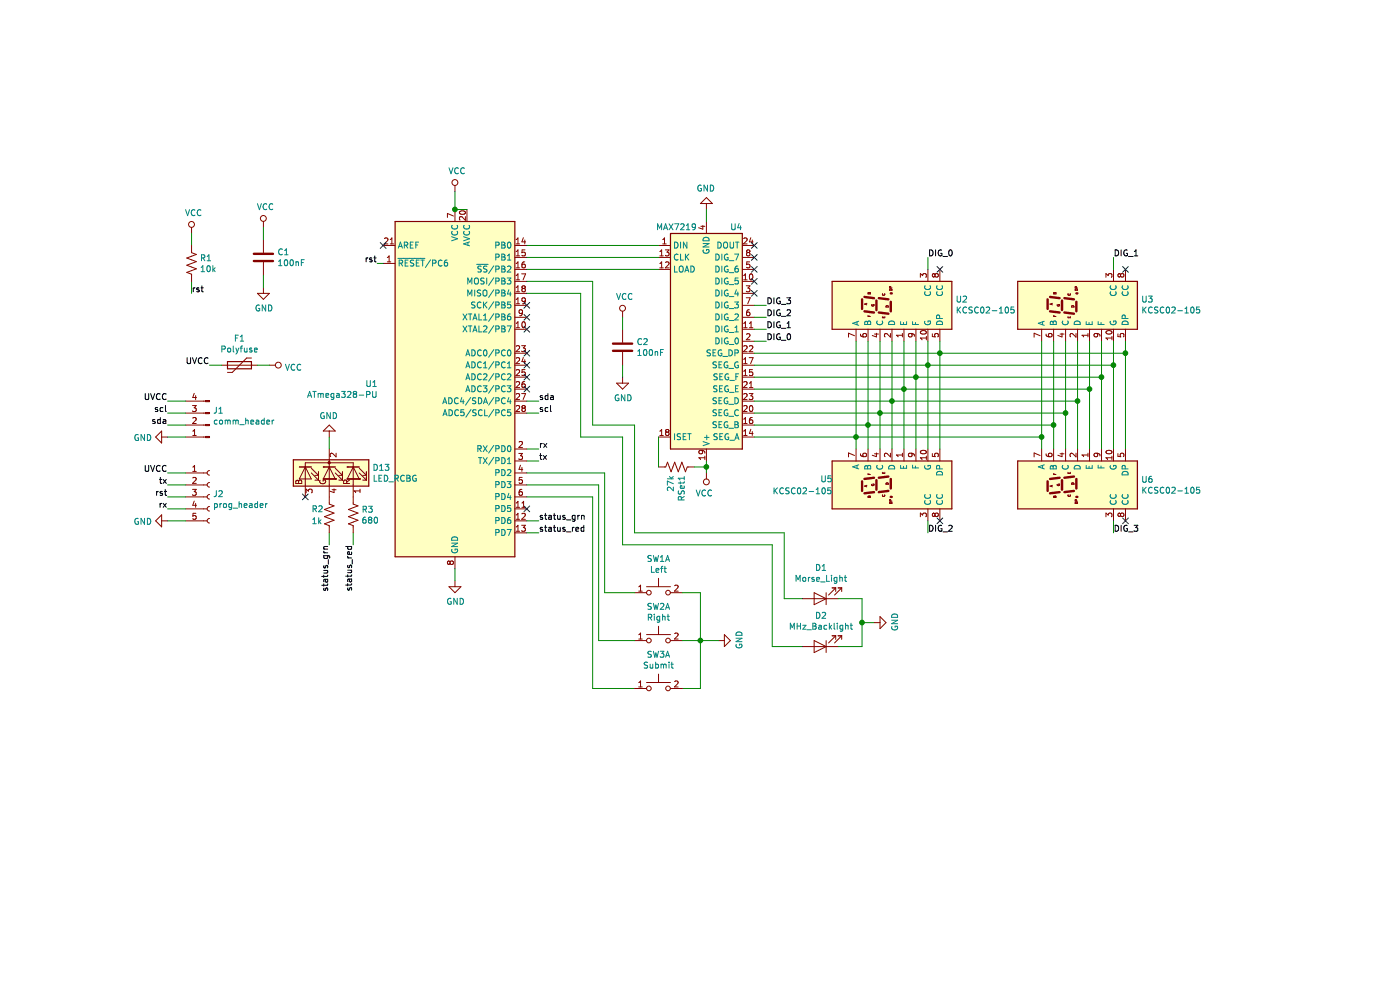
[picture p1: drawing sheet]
EESchema Schematic File Version 4
LIBS:MorseCode-cache
EELAYER 29 0
EELAYER END
$Descr A4 11693 8268
encoding utf-8
Sheet 1 1
Title ""
Date ""
Rev ""
Comp ""
Comment1 ""
Comment2 ""
Comment3 ""
Comment4 ""
$EndDescr
$Comp
L MCU_Microchip_ATmega:ATmega328-PU U1
U 1 1
P 3800 3250
F 0 "U1" H 3156 3296 50  0000 R CNN
F 1 "ATmega328-PU" H 3156 3205 50  0000 R CNN
F 2 "Package_DIP:DIP-28_W7.62mm" H 3800 3250 50  0001 C CIN
F 3 "http://ww1.microchip.com/downloads/en/DeviceDoc/ATmega328_P%20AVR%20MCU%20with%20picoPower%20Technology%20Data%20Sheet%2040001984A.pdf" H 3800 3250 50  0001 C CNN
	1    3800 3250
	1    0    0    -1  
$EndComp
$Comp
L Device:C C1
U 1 1
P 2200 2150
F 0 "C1" H 2315 2196 50  0000 L CNN
F 1 "100nF" H 2315 2105 50  0000 L CNN
F 2 "" H 2238 2000 50  0001 C CNN
F 3 "~" H 2200 2150 50  0001 C CNN
	1    2200 2150
	1    0    0    -1  
$EndComp
Wire Wire Line
	3900 1750 3800 1750
$Comp
L power:VCC #PWR08
U 1 1
P 3800 1600
F 0 "#PWR08" H 3800 1450 50  0001 C CNN
F 1 "VCC" H 3817 1773 50  0000 C CNN
F 2 "" H 3800 1600 50  0001 C CNN
F 3 "" H 3800 1600 50  0001 C CNN
	1    3800 1600
	1    0    0    -1  
$EndComp
$Comp
L power:GND #PWR09
U 1 1
P 3800 4850
F 0 "#PWR09" H 3800 4600 50  0001 C CNN
F 1 "GND" H 3805 4677 50  0000 C CNN
F 2 "" H 3800 4850 50  0001 C CNN
F 3 "" H 3800 4850 50  0001 C CNN
	1    3800 4850
	1    0    0    -1  
$EndComp
Wire Wire Line
	3800 1750 3800 1600
Connection ~ 3800 1750
$Comp
L power:VCC #PWR06
U 1 1
P 2200 1900
F 0 "#PWR06" H 2200 1750 50  0001 C CNN
F 1 "VCC" H 2217 2073 50  0000 C CNN
F 2 "" H 2200 1900 50  0001 C CNN
F 3 "" H 2200 1900 50  0001 C CNN
	1    2200 1900
	1    0    0    -1  
$EndComp
Wire Wire Line
	3800 4850 3800 4750
$Comp
L power:GND #PWR07
U 1 1
P 2200 2400
F 0 "#PWR07" H 2200 2150 50  0001 C CNN
F 1 "GND" H 2205 2227 50  0000 C CNN
F 2 "" H 2200 2400 50  0001 C CNN
F 3 "" H 2200 2400 50  0001 C CNN
	1    2200 2400
	1    0    0    -1  
$EndComp
Wire Wire Line
	2200 2400 2200 2300
Wire Wire Line
	2200 2000 2200 1900
$Comp
L power:VCC #PWR05
U 1 1
P 1600 1950
F 0 "#PWR05" H 1600 1800 50  0001 C CNN
F 1 "VCC" H 1617 2123 50  0000 C CNN
F 2 "" H 1600 1950 50  0001 C CNN
F 3 "" H 1600 1950 50  0001 C CNN
	1    1600 1950
	1    0    0    -1  
$EndComp
Wire Wire Line
	1600 2050 1600 1950
Wire Wire Line
	1600 2350 1600 2450
Text Label 1600 2450 0    50   ~ 0
rst
Wire Wire Line
	3200 2200 3150 2200
Text Label 3150 2200 2    50   ~ 0
rst
$Comp
L Connector:Conn_01x05_Female J2
U 1 1
P 1750 4150
F 0 "J2" H 1778 4176 50  0000 L CNN
F 1 "prog_header" H 1778 4085 50  0000 L CNN
F 2 "" H 1750 4150 50  0001 C CNN
F 3 "~" H 1750 4150 50  0001 C CNN
	1    1750 4150
	1    0    0    -1  
$EndComp
$Comp
L Connector:Conn_01x04_Male J1
U 1 1
P 1750 3550
F 0 "J1" H 1722 3432 50  0000 R CNN
F 1 "comm_header" H 1722 3523 50  0000 R CNN
F 2 "" H 1750 3550 50  0001 C CNN
F 3 "~" H 1750 3550 50  0001 C CNN
	1    1750 3550
	-1   0    0    1   
$EndComp
$Comp
L power:VCC #PWR01
U 1 1
P 2250 3050
F 0 "#PWR01" H 2250 2900 50  0001 C CNN
F 1 "VCC" V 2268 3177 50  0000 L CNN
F 2 "" H 2250 3050 50  0001 C CNN
F 3 "" H 2250 3050 50  0001 C CNN
	1    2250 3050
	0    1    1    0   
$EndComp
$Comp
L power:GND #PWR02
U 1 1
P 1400 3650
F 0 "#PWR02" H 1400 3400 50  0001 C CNN
F 1 "GND" V 1405 3522 50  0000 R CNN
F 2 "" H 1400 3650 50  0001 C CNN
F 3 "" H 1400 3650 50  0001 C CNN
	1    1400 3650
	0    1    1    0   
$EndComp
$Comp
L power:GND #PWR04
U 1 1
P 1400 4350
F 0 "#PWR04" H 1400 4100 50  0001 C CNN
F 1 "GND" V 1405 4222 50  0000 R CNN
F 2 "" H 1400 4350 50  0001 C CNN
F 3 "" H 1400 4350 50  0001 C CNN
	1    1400 4350
	0    1    1    0   
$EndComp
Wire Wire Line
	1550 4150 1400 4150
Wire Wire Line
	1550 3950 1400 3950
Wire Wire Line
	1400 4350 1550 4350
Wire Wire Line
	1550 3650 1400 3650
Wire Wire Line
	1400 3350 1550 3350
Text Label 1400 4150 2    50   ~ 0
rst
Wire Wire Line
	4400 3450 4500 3450
Text Label 4500 3450 0    50   ~ 0
scl
Wire Wire Line
	4400 3750 4500 3750
Text Label 4500 3850 0    50   ~ 0
tx
Text Label 4500 3750 0    50   ~ 0
rx
Wire Wire Line
	4500 3850 4400 3850
Wire Wire Line
	1550 3450 1400 3450
Wire Wire Line
	1400 3550 1550 3550
Wire Wire Line
	1550 4050 1400 4050
Wire Wire Line
	1400 4250 1550 4250
Text Label 1400 3550 2    50   ~ 0
sda
Text Label 1400 3450 2    50   ~ 0
scl
Text Label 1400 4250 2    50   ~ 0
rx
Text Label 1400 4050 2    50   ~ 0
tx
$Comp
L Device:R_US R1
U 1 1
P 1600 2200
F 0 "R1" H 1668 2246 50  0000 L CNN
F 1 "10k" H 1668 2155 50  0000 L CNN
F 2 "" V 1640 2190 50  0001 C CNN
F 3 "~" H 1600 2200 50  0001 C CNN
	1    1600 2200
	1    0    0    -1  
$EndComp
NoConn ~ 3200 2050
Wire Wire Line
	4400 3350 4500 3350
Text Label 4500 3350 0    50   ~ 0
sda
$Comp
L Device:LED_RCBG D13
U 1 1
P 2750 3950
F 0 "D13" V 2704 4310 50  0000 L CNN
F 1 "LED_RCBG" V 2795 4310 50  0000 L CNN
F 2 "" H 2750 3900 50  0001 C CNN
F 3 "~" H 2750 3900 50  0001 C CNN
	1    2750 3950
	0    1    1    0   
$EndComp
NoConn ~ 2550 4150
$Comp
L power:GND #PWR011
U 1 1
P 2750 3650
F 0 "#PWR011" H 2750 3400 50  0001 C CNN
F 1 "GND" H 2755 3477 50  0000 C CNN
F 2 "" H 2750 3650 50  0001 C CNN
F 3 "" H 2750 3650 50  0001 C CNN
	1    2750 3650
	-1   0    0    1   
$EndComp
Wire Wire Line
	2750 3650 2750 3750
Wire Wire Line
	2750 4450 2750 4550
Wire Wire Line
	2950 4450 2950 4550
Wire Wire Line
	4400 4350 4500 4350
Wire Wire Line
	4400 4450 4500 4450
Text Label 4500 4350 0    50   ~ 0
status_grn
Text Label 4500 4450 0    50   ~ 0
status_red
Text Label 2750 4550 3    50   ~ 0
status_grn
Text Label 2950 4550 3    50   ~ 0
status_red
NoConn ~ 4400 2550
NoConn ~ 4400 2650
NoConn ~ 4400 2750
NoConn ~ 4400 2950
NoConn ~ 4400 3050
NoConn ~ 4400 3150
NoConn ~ 4400 3250
$Comp
L Device:R_US R2
U 1 1
P 2750 4300
F 0 "R2" H 2600 4350 50  0000 L CNN
F 1 "1k" H 2600 4250 50  0000 L CNN
F 2 "" V 2790 4290 50  0001 C CNN
F 3 "~" H 2750 4300 50  0001 C CNN
	1    2750 4300
	1    0    0    -1  
$EndComp
$Comp
L Device:R_US R3
U 1 1
P 2950 4300
F 0 "R3" H 3018 4346 50  0000 L CNN
F 1 "680" H 3018 4255 50  0000 L CNN
F 2 "" V 2990 4290 50  0001 C CNN
F 3 "~" H 2950 4300 50  0001 C CNN
	1    2950 4300
	1    0    0    -1  
$EndComp
$Comp
L Switch:SW_Push_Dual_x2 SW1
U 1 1
P 5500 4950
F 0 "SW1" H 5500 5235 50  0000 C CNN
F 1 "Left" H 5500 5144 50  0000 C CNN
F 2 "" H 5500 5150 50  0001 C CNN
F 3 "~" H 5500 5150 50  0001 C CNN
	1    5500 4950
	1    0    0    -1  
$EndComp
$Comp
L Switch:SW_Push_Dual_x2 SW2
U 1 1
P 5500 5350
F 0 "SW2" H 5500 5635 50  0000 C CNN
F 1 "Right" H 5500 5544 50  0000 C CNN
F 2 "" H 5500 5550 50  0001 C CNN
F 3 "~" H 5500 5550 50  0001 C CNN
	1    5500 5350
	1    0    0    -1  
$EndComp
$Comp
L Device:LED D1
U 1 1
P 6850 5000
F 0 "D1" H 6843 4745 50  0000 C CNN
F 1 "Morse_Light" H 6843 4836 50  0000 C CNN
F 2 "" H 6850 5000 50  0001 C CNN
F 3 "~" H 6850 5000 50  0001 C CNN
	1    6850 5000
	-1   0    0    1   
$EndComp
$Comp
L Driver_LED:MAX7219 U?
U 1 1
P 5900 2850
AR Path="/5F832F87/5F8536B6" Ref="U?"  Part="1" 
AR Path="/5F8536B6" Ref="U4"  Part="1" 
F 0 "U4" H 6150 1900 50  0000 C CNN
F 1 "MAX7219" H 5650 1900 50  0000 C CNN
F 2 "" H 5850 2900 50  0001 C CNN
F 3 "https://datasheets.maximintegrated.com/en/ds/MAX7219-MAX7221.pdf" H 5950 2700 50  0001 C CNN
	1    5900 2850
	1    0    0    1   
$EndComp
$Comp
L Device:R_US RSet?
U 1 1
P 5650 3900
AR Path="/5F832F87/5F8536BC" Ref="RSet?"  Part="1" 
AR Path="/5F8536BC" Ref="RSet1"  Part="1" 
F 0 "RSet1" H 5718 3946 50  0000 L CNN
F 1 "27k" H 5718 3855 50  0000 L CNN
F 2 "" V 5690 3890 50  0001 C CNN
F 3 "~" H 5650 3900 50  0001 C CNN
	1    5650 3900
	0    1    1    0   
$EndComp
Wire Wire Line
	4400 2050 5500 2050
Wire Wire Line
	5500 2150 4400 2150
Wire Wire Line
	4400 2250 5500 2250
$Comp
L power:VCC #PWR?
U 1 1
P 5900 3950
AR Path="/5F832F87/5F8536C5" Ref="#PWR?"  Part="1" 
AR Path="/5F8536C5" Ref="#PWR014"  Part="1" 
F 0 "#PWR014" H 5900 3800 50  0001 C CNN
F 1 "VCC" H 5917 4123 50  0000 C CNN
F 2 "" H 5900 3950 50  0001 C CNN
F 3 "" H 5900 3950 50  0001 C CNN
	1    5900 3950
	-1   0    0    1   
$EndComp
$Comp
L power:GND #PWR?
U 1 1
P 5900 1750
AR Path="/5F832F87/5F8536CB" Ref="#PWR?"  Part="1" 
AR Path="/5F8536CB" Ref="#PWR010"  Part="1" 
F 0 "#PWR010" H 5900 1500 50  0001 C CNN
F 1 "GND" H 5905 1577 50  0000 C CNN
F 2 "" H 5900 1750 50  0001 C CNN
F 3 "" H 5900 1750 50  0001 C CNN
	1    5900 1750
	-1   0    0    1   
$EndComp
Wire Wire Line
	5900 1750 5900 1850
Wire Wire Line
	5900 3850 5900 3900
Wire Wire Line
	5500 3900 5500 3650
Wire Wire Line
	5800 3900 5900 3900
Connection ~ 5900 3900
Wire Wire Line
	5900 3900 5900 3950
$Comp
L Device:C C?
U 1 1
P 5200 2900
AR Path="/5F832F87/5F8536D7" Ref="C?"  Part="1" 
AR Path="/5F8536D7" Ref="C2"  Part="1" 
F 0 "C2" H 5315 2946 50  0000 L CNN
F 1 "100nF" H 5315 2855 50  0000 L CNN
F 2 "" H 5238 2750 50  0001 C CNN
F 3 "~" H 5200 2900 50  0001 C CNN
	1    5200 2900
	1    0    0    -1  
$EndComp
$Comp
L power:VCC #PWR?
U 1 1
P 5200 2650
AR Path="/5F832F87/5F8536DD" Ref="#PWR?"  Part="1" 
AR Path="/5F8536DD" Ref="#PWR012"  Part="1" 
F 0 "#PWR012" H 5200 2500 50  0001 C CNN
F 1 "VCC" H 5217 2823 50  0000 C CNN
F 2 "" H 5200 2650 50  0001 C CNN
F 3 "" H 5200 2650 50  0001 C CNN
	1    5200 2650
	1    0    0    -1  
$EndComp
$Comp
L power:GND #PWR?
U 1 1
P 5200 3150
AR Path="/5F832F87/5F8536E3" Ref="#PWR?"  Part="1" 
AR Path="/5F8536E3" Ref="#PWR013"  Part="1" 
F 0 "#PWR013" H 5200 2900 50  0001 C CNN
F 1 "GND" H 5205 2977 50  0000 C CNN
F 2 "" H 5200 3150 50  0001 C CNN
F 3 "" H 5200 3150 50  0001 C CNN
	1    5200 3150
	1    0    0    -1  
$EndComp
Wire Wire Line
	5200 3150 5200 3050
Wire Wire Line
	5200 2650 5200 2750
$Comp
L Display_Character:KCSC02-105 U?
U 1 1
P 7450 4050
AR Path="/5F832F87/5F8536EB" Ref="U?"  Part="1" 
AR Path="/5F8536EB" Ref="U5"  Part="1" 
F 0 "U5" V 7400 4650 50  0000 R CNN
F 1 "KCSC02-105" V 7500 5050 50  0000 R CNN
F 2 "Display_7Segment:KCSC02-105" H 7450 3450 50  0001 C CNN
F 3 "http://www.kingbright.com/attachments/file/psearch/000/00/00/KCSC02-105(Ver.9A).pdf" H 6950 4525 50  0001 L CNN
	1    7450 4050
	0    -1   1    0   
$EndComp
$Comp
L Display_Character:KCSC02-105 U?
U 1 1
P 9000 4050
AR Path="/5F832F87/5F8536F1" Ref="U?"  Part="1" 
AR Path="/5F8536F1" Ref="U6"  Part="1" 
F 0 "U6" V 8954 3520 50  0000 R CNN
F 1 "KCSC02-105" V 9045 3520 50  0000 R CNN
F 2 "Display_7Segment:KCSC02-105" H 9000 3450 50  0001 C CNN
F 3 "http://www.kingbright.com/attachments/file/psearch/000/00/00/KCSC02-105(Ver.9A).pdf" H 8500 4525 50  0001 L CNN
	1    9000 4050
	0    -1   1    0   
$EndComp
$Comp
L Display_Character:KCSC02-105 U?
U 1 1
P 7450 2550
AR Path="/5F832F87/5F8536F7" Ref="U?"  Part="1" 
AR Path="/5F8536F7" Ref="U2"  Part="1" 
F 0 "U2" V 7496 2020 50  0000 R CNN
F 1 "KCSC02-105" V 7405 2020 50  0000 R CNN
F 2 "Display_7Segment:KCSC02-105" H 7450 1950 50  0001 C CNN
F 3 "http://www.kingbright.com/attachments/file/psearch/000/00/00/KCSC02-105(Ver.9A).pdf" H 6950 3025 50  0001 L CNN
	1    7450 2550
	0    -1   -1   0   
$EndComp
$Comp
L Display_Character:KCSC02-105 U?
U 1 1
P 9000 2550
AR Path="/5F832F87/5F8536FD" Ref="U?"  Part="1" 
AR Path="/5F8536FD" Ref="U3"  Part="1" 
F 0 "U3" V 9046 2020 50  0000 R CNN
F 1 "KCSC02-105" V 8955 2020 50  0000 R CNN
F 2 "Display_7Segment:KCSC02-105" H 9000 1950 50  0001 C CNN
F 3 "http://www.kingbright.com/attachments/file/psearch/000/00/00/KCSC02-105(Ver.9A).pdf" H 8500 3025 50  0001 L CNN
	1    9000 2550
	0    -1   -1   0   
$EndComp
Wire Wire Line
	7250 3750 7250 3550
Wire Wire Line
	7350 2850 7350 3450
Wire Wire Line
	7450 2850 7450 3350
Wire Wire Line
	7550 3750 7550 3250
Wire Wire Line
	7650 2850 7650 3150
Wire Wire Line
	8700 2850 8700 3650
Wire Wire Line
	8800 3750 8800 3550
Wire Wire Line
	8900 2850 8900 3450
Wire Wire Line
	9000 2850 9000 3350
Wire Wire Line
	9100 3750 9100 3250
Wire Wire Line
	9200 2850 9200 3150
Wire Wire Line
	9300 2850 9300 3050
Wire Wire Line
	9400 3750 9400 2950
Wire Wire Line
	7750 2850 7750 3050
Wire Wire Line
	7850 3750 7850 2950
Wire Wire Line
	6300 3650 7150 3650
Connection ~ 7150 3650
Wire Wire Line
	7150 3650 7150 3750
Wire Wire Line
	7150 2850 7150 3650
Connection ~ 8700 3650
Wire Wire Line
	8700 3650 8700 3750
Connection ~ 8800 3550
Wire Wire Line
	8800 3550 8800 2850
Connection ~ 7250 3550
Wire Wire Line
	7250 3550 7250 2850
Wire Wire Line
	7250 3550 6300 3550
Wire Wire Line
	6300 3450 7350 3450
Connection ~ 7350 3450
Wire Wire Line
	7350 3450 7350 3750
Connection ~ 8900 3450
Wire Wire Line
	8900 3450 8900 3750
Wire Wire Line
	6300 3350 7450 3350
Connection ~ 7450 3350
Wire Wire Line
	7450 3350 7450 3750
Connection ~ 9000 3350
Wire Wire Line
	9000 3350 9000 3750
Connection ~ 9100 3250
Wire Wire Line
	9100 3250 9100 2850
Connection ~ 7550 3250
Wire Wire Line
	7550 3250 7550 2850
Wire Wire Line
	7550 3250 6300 3250
Wire Wire Line
	6300 3150 7650 3150
Connection ~ 7650 3150
Wire Wire Line
	7650 3150 7650 3750
Wire Wire Line
	7650 3150 9200 3150
Connection ~ 9200 3150
Wire Wire Line
	9200 3150 9200 3750
Wire Wire Line
	9300 3050 7750 3050
Connection ~ 9300 3050
Wire Wire Line
	9300 3050 9300 3750
Connection ~ 7750 3050
Wire Wire Line
	7750 3050 7750 3750
Wire Wire Line
	7750 3050 6300 3050
Wire Wire Line
	6300 2950 7850 2950
Connection ~ 7850 2950
Wire Wire Line
	7850 2950 7850 2850
Wire Wire Line
	7850 2950 9400 2950
Connection ~ 9400 2950
Wire Wire Line
	9400 2950 9400 2850
Wire Wire Line
	6400 2850 6300 2850
Wire Wire Line
	6400 2750 6300 2750
Wire Wire Line
	6400 2650 6300 2650
Wire Wire Line
	6400 2550 6300 2550
Text Label 6400 2850 0    50   ~ 0
DIG_0
Text Label 6400 2750 0    50   ~ 0
DIG_1
Text Label 6400 2650 0    50   ~ 0
DIG_2
Text Label 6400 2550 0    50   ~ 0
DIG_3
Wire Wire Line
	7750 2250 7750 2150
Wire Wire Line
	9300 2150 9300 2250
Text Label 7750 2150 0    50   ~ 0
DIG_0
Text Label 9300 2150 0    50   ~ 0
DIG_1
NoConn ~ 9400 2250
NoConn ~ 7850 2250
NoConn ~ 6300 2050
NoConn ~ 6300 2150
NoConn ~ 6300 2250
Wire Wire Line
	7150 3650 8700 3650
Wire Wire Line
	7450 3350 9000 3350
Wire Wire Line
	7550 3250 9100 3250
Wire Wire Line
	7250 3550 8800 3550
Wire Wire Line
	7350 3450 8900 3450
Wire Wire Line
	7750 4450 7750 4350
Wire Wire Line
	9300 4450 9300 4350
Text Label 7750 4450 0    50   ~ 0
DIG_2
Text Label 9300 4450 0    50   ~ 0
DIG_3
NoConn ~ 9400 4350
NoConn ~ 7850 4350
NoConn ~ 6300 2450
NoConn ~ 6300 2350
Wire Wire Line
	4400 3950 5050 3950
Wire Wire Line
	5050 3950 5050 4950
Wire Wire Line
	5050 4950 5300 4950
Wire Wire Line
	4400 4050 5000 4050
Wire Wire Line
	5000 4050 5000 5350
Wire Wire Line
	5000 5350 5300 5350
Wire Wire Line
	4400 4150 4950 4150
NoConn ~ 4400 4250
$Comp
L power:GND #PWR016
U 1 1
P 6000 5350
F 0 "#PWR016" H 6000 5100 50  0001 C CNN
F 1 "GND" H 6005 5177 50  0000 C CNN
F 2 "" H 6000 5350 50  0001 C CNN
F 3 "" H 6000 5350 50  0001 C CNN
	1    6000 5350
	0    -1   -1   0   
$EndComp
Wire Wire Line
	5700 4950 5850 4950
Wire Wire Line
	5850 5350 6000 5350
Wire Wire Line
	5700 5350 5850 5350
Connection ~ 5850 5350
Wire Wire Line
	5850 4950 5850 5350
Wire Wire Line
	5850 5750 5850 5350
Wire Wire Line
	5700 5750 5850 5750
Wire Wire Line
	4950 5750 5300 5750
Wire Wire Line
	4950 4150 4950 5750
$Comp
L Switch:SW_Push_Dual_x2 SW3
U 1 1
P 5500 5750
F 0 "SW3" H 5500 6035 50  0000 C CNN
F 1 "Submit" H 5500 5944 50  0000 C CNN
F 2 "" H 5500 5950 50  0001 C CNN
F 3 "~" H 5500 5950 50  0001 C CNN
	1    5500 5750
	1    0    0    -1  
$EndComp
$Comp
L Device:LED D2
U 1 1
P 6850 5400
F 0 "D2" H 6843 5145 50  0000 C CNN
F 1 "MHz_Backlight" H 6843 5236 50  0000 C CNN
F 2 "" H 6850 5400 50  0001 C CNN
F 3 "~" H 6850 5400 50  0001 C CNN
	1    6850 5400
	-1   0    0    1   
$EndComp
Wire Wire Line
	7000 5000 7200 5000
Wire Wire Line
	7200 5000 7200 5200
Wire Wire Line
	7000 5400 7200 5400
Wire Wire Line
	7200 5400 7200 5200
Connection ~ 7200 5200
Wire Wire Line
	7200 5200 7300 5200
$Comp
L power:GND #PWR015
U 1 1
P 7300 5200
F 0 "#PWR015" H 7300 4950 50  0001 C CNN
F 1 "GND" H 7305 5027 50  0000 C CNN
F 2 "" H 7300 5200 50  0001 C CNN
F 3 "" H 7300 5200 50  0001 C CNN
	1    7300 5200
	0    -1   -1   0   
$EndComp
Wire Wire Line
	4400 2350 4950 2350
Wire Wire Line
	4950 2350 4950 3550
Wire Wire Line
	4950 3550 5300 3550
Wire Wire Line
	5300 3550 5300 4450
Wire Wire Line
	5300 4450 6550 4450
Wire Wire Line
	6550 4450 6550 5000
Wire Wire Line
	6550 5000 6700 5000
Wire Wire Line
	6700 5400 6450 5400
Wire Wire Line
	6450 5400 6450 4550
Wire Wire Line
	6450 4550 5200 4550
Wire Wire Line
	5200 4550 5200 3650
Wire Wire Line
	5200 3650 4850 3650
Wire Wire Line
	4850 3650 4850 2450
Wire Wire Line
	4850 2450 4400 2450
$Comp
L Device:Polyfuse F1
U 1 1
P 2000 3050
F 0 "F1" V 1775 3050 50  0000 C CNN
F 1 "Polyfuse" V 1866 3050 50  0000 C CNN
F 2 "" H 2050 2850 50  0001 L CNN
F 3 "~" H 2000 3050 50  0001 C CNN
	1    2000 3050
	0    1    1    0   
$EndComp
Text Label 1400 3950 2    50   ~ 0
UVCC
Text Label 1400 3350 2    50   ~ 0
UVCC
Text Label 1750 3050 2    50   ~ 0
UVCC
Wire Wire Line
	1750 3050 1850 3050
Wire Wire Line
	2150 3050 2250 3050
$EndSCHEMATC
